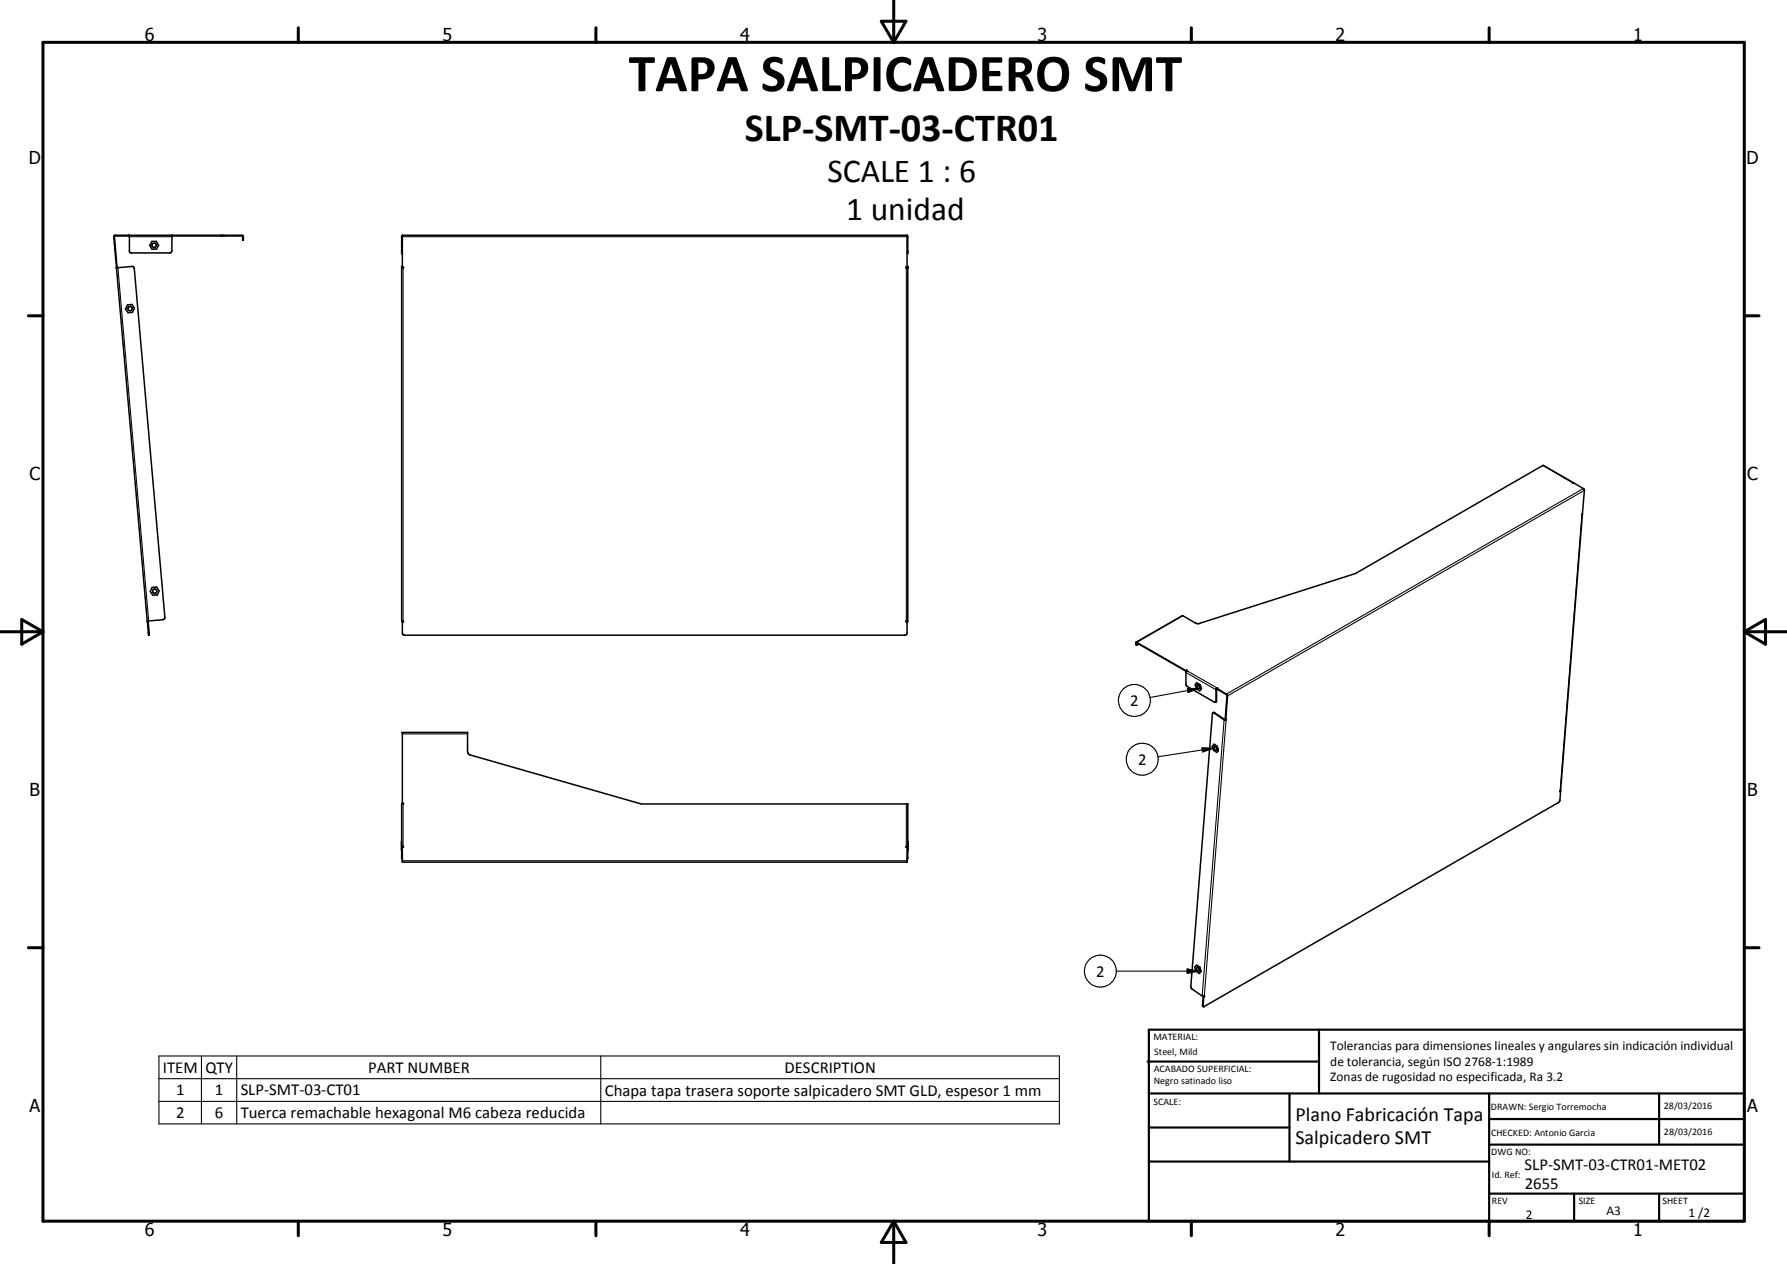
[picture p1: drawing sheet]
<svg xmlns="http://www.w3.org/2000/svg" width="420mm" height="297mm" viewBox="0 0 420 297" stroke-linecap="round" stroke-linejoin="round" font-family="sans-serif">
<g fill="none" stroke="#000" stroke-width=".35">
<path d="M30.3 55.3v.2M30.4 55.3v3.8l.4 .3h9.3l.3-.5v-3.6M30.4 55.5h-3.5l.6 7.2M35.7 56.7h1.1l.5 1-.5 .8h-1.1l-.5-.8zM40.4 55.5h16.6l.1 .8h.1v-.7l-.2-.3h-30l-.3 .3 .7 7.2M94.6 55.3h118.7M94.6 55.3v7.6M94.6 55.3l-.2 .2v3.9h.2M213.3 55.3v7.6M213.3 55.3l.1 .2v3.9h-.1M27.4 62.9l3.8-.3 .4 .5 7.2 82-.1 .3-.4 .2-3.7 .4M27.4 62.9l7.2 83.1"/>
<path d="M27.4 62.8v.1M27.5 62.7v.2M27.5 62.7l-.1 .1M30 71.7l1-.2 .6 .9-.5 1-1 .1-.6-.9zM94.6 62.6h-.2v83.3l.5 .1-.3 .1v2.7l.1 .3 .4 .2 118-.1 .2-.3v-2.8l-.3-.1 .4-.1v-83.3h-.1M94.6 62.8l.3 .1h-.5M213.3 62.8l-.3 .1h.4M370 113.5l-7.3-4.1-44 25.4-36.8 11.8-.8-.2-3.2-1.7-10.8 6.2M370 113.5h-.3h.3l2.4 1.4 .1 .2-.4 5.7M370 113.5h.1M35.8 138h1l.6 .9-.4 .9-1.1 .1-.6-.9zM371.9 120.9l.2-.1-.2 .2z"/>
<path d="M372.1 120.8l-5.3 65.1M34.6 146l.1 .1M34.7 146.1h.1M34.7 146.1l.3 3.1M34.8 146.1l.3 2.7v.5h-.1M34.8 145.9v.2M35 149.2v.1M267.1 150.9l-.1 .5 .2 .2M267.1 150.9l11.7 6.7M267.2 151.6v-.4l.1-.1 11.5 6.6M267.7 151.4l-.5 .2M278.8 157.6v.1"/>
<path d="M279 157.5l-.2 .1M279 157.5l-.2 .4 .2 3.3 6.7 3.9 .2-.2v-2.9l.3-.4M279 157.5l-.2 .2M281.5 161l.5 .3a.31 .31 0 0 1 0 .5 .31 .31 0 0 1-.5-.1l-.1-.4zM282.1 160.9l-.8-.5-.3 .6 .3 .9 .8 .4 .4-.5M282.1 160.9l.4 .9M285.2 167.5h.4l2.6 1.6M285.4 174.9l-.4 .5 .3 .9 .8 .5 .4-.4M285.4 174.9h.1M285.4 174.9l.8 .5M285.5 175.4l.5 .2v.7h-.2l-.4-.4zM286.2 161.8l2.4 1.6-.4 5.7-.1-.1 .4-5.6-2.3-1.4z"/>
<path d="M286.2 161.6l.1 .1-.3 .2v2.8l-.2 .3M286.2 161.6v.2M286.2 175.4l.3 1M288.2 169.1l.2-.1-.1 .1M288.2 169.1h.1M288.3 169.1l-.5 .1-2.4-1.7-.3 .2-5.1 64.1 .2 .6 2.4 1.7h.4M94.4 198.3v.1M94.4 198.9h.5v.2h-.3M94.4 197.8v2M94.4 199.3v.1M94.6 198.9v3.7h118.7v-3.7M213.4 198.9h-.4v.2h.3"/>
<path d="M213.4 197.8v2M213.4 199.3l.1 .1M213.5 198.3l-.1 .1M366.8 185.9l-.1 .2 .2-.1M366.8 185.9l.1 .1M366.9 186l-.1 2-.5 .6-83.2 48-.2-.1 .1-2.2M94.6 201.9l-.2-.2v-12.8h.5v-.1h-.3v-16.7h15.3v4.6l.5 .6 40.4 11.6h62.6v12.8l-.1 .2M281.3 226.8l-.4 .5 .3 1 .8 .5 .4-.5M281.3 226.8l.8 .5M281.4 227.4a.51 .51 0 0 1 .5 .3 .51 .51 0 0 1-.1 .6 .61 .61 0 0 1-.4-.9zM282.1 227.3h.1M282.1 227.3l.3 1"/>
<path d="M282.9 234.2l-.2 2.1 .2 .3M282.9 234.2l.1 .1M283 234.1l.2 .1M283 234.1l-.1 .1M283.1 234.1l.1 .1M283.2 234.2l-.2 .1"/>
<circle cx="36.3" cy="57.6" r=".52"/>
<circle cx="30.6" cy="72.5" r=".51"/>
<circle cx="36.4" cy="138.9" r=".52"/>
</g>
<g fill="none" stroke="#000" stroke-width=".25">
<path d="M26.7 55.6h.2M27.1 55.3v.2M30.4 55.6h10M51.9 55.3v.2M52.7 55.3v.2M57.1 55.9h.1M94.4 55.6h119M94.4 58.9h.2M213.3 58.9h.1M27.7 62.9l7.3 83M94.4 62.6h.2M94.4 62.9h.2"/>
<path d="M94.8 62.9h.1M94.8 62.9v83.1M213.1 62.9h.1M213.1 62.9v83.1M213.3 62.6h.1M213.3 62.9h.1M362.7 109.4l7.1 4.1M372.3 114.8l-83.9 48.4M372.5 115.2l-83.9 48.3-.1-.1M371.9 120.9v.1M371.9 121l-5.1 64.9M34.9 148.8h.2"/>
<path d="M267 151.4h.2M278.1 144.7l-10.8 6.3-.1 .2-.2-.1M278.8 158l7.1 4.1 .1-.1M279 157.6l7.2 4.2M94.6 172.5h15.3M279.2 161.8h2.5l-2.4 .9zM281.7 161.8l-11.3 2.1M282.6 175.8l2.5 .1-2.3 .8zM285.1 175.9l-12.9 1.9M285.6 167.5l-.2 .1M286 164.7l-.1 .1M287.9 169.1l-.1 .1-5.2 64.9"/>
<path d="M288.2 169.1l-5 65M94.8 188.9v10M213.1 188.9v10M94.4 201.6h.2M94.6 202.3h118.7M213.3 201.6h.1M262.5 228.2h19.1M279.1 227.7l2.5 .5-2.5 .5zM282.7 236.3h.2M37.4 248.2h211.7v15.9h-211.7zM37.4 253.5h211.7M37.4 258.8h211.7"/>
<path d="M47.4 248.2v15.9M55.7 248.2v15.9M141.3 248.2v15.9"/>
<circle cx="266.7" cy="164.6" r="3.8"/>
<circle cx="268.6" cy="178.4" r="3.7"/>
<circle cx="258.7" cy="228.2" r="3.8"/>
</g>
<g fill="#000">
<circle cx="30.4" cy="55.3" r=".18"/>
<circle cx="40.4" cy="55.3" r=".18"/>
<circle cx="57.1" cy="56.3" r=".18"/>
<circle cx="57.2" cy="56.3" r=".18"/>
<circle cx="94.4" cy="59.4" r=".18"/>
<circle cx="94.6" cy="55.3" r=".18"/>
<circle cx="213.3" cy="55.3" r=".18"/>
<circle cx="213.4" cy="59.4" r=".18"/>
<circle cx="27.4" cy="62.9" r=".18"/>
<circle cx="94.4" cy="62.6" r=".18"/>
<circle cx="213.3" cy="62.9" r=".18"/>
<circle cx="213.4" cy="62.6" r=".18"/>
<circle cx="213.4" cy="62.9" r=".18"/>
<circle cx="94.6" cy="146.1" r=".18"/>
<circle cx="213.3" cy="146.1" r=".18"/>
<circle cx="213.4" cy="145.9" r=".18"/>
<circle cx="279" cy="157.6" r=".18"/>
<circle cx="94.6" cy="172.1" r=".18"/>
<circle cx="109.9" cy="172.1" r=".18"/>
<circle cx="213.4" cy="188.9" r=".18"/>
<circle cx="213.4" cy="198.9" r=".18"/>
</g>
<g fill="none" stroke="#000" stroke-width=".71">
<path d="M10.1 9.9h400v277.1h-400zM70.1 6.5v3.4M140.1 6.5v3.4M207.2 5h5.8l-2.9 4.9zM210.1 0v9.9M280.1 6.5v3.4M350.1 6.5v3.4M6.7 74.2h3.4M410.1 74.2h3.5M.1 148.5h10M5.1 145.6l5 2.9-5 2.9zM410.1 148.5h10"/>
<path d="M410.1 148.5l5-2.9v5.8zM6.7 222.7h3.4M410.1 222.7h3.5M70.1 287v3.4M140.1 287v3.4M210.1 287v10M210.1 287l2.9 5h-5.8zM280.1 287v3.4M350.1 287v3.4"/>
</g>
<g fill="none" stroke="#000" stroke-width=".51">
<path d="M269.8 249.5h40.3M270.1 242h140v45h-140zM270.1 257h140M303.2 257v16M310.1 242v15M350.1 257v30M390.1 257v12M270.1 265h33.1M270.1 273h80M350.1 269h60M350.1 263h60M350.1 280.5h60"/>
<path d="M370.1 280.5v6.5M390.1 280.5v6.5"/>
</g>
<path d="M279.2 161.8h2.5l-2.4 .9zM282.6 175.8l2.5 .1-2.3 .8zM279.1 227.7l2.5 .5-2.5 .5z" fill="#000"/>
<text font-size="12.6" x="147.8" y="21.4">TAPA SALPICADERO SMT</text>
<text font-size="9.4" x="175.1" y="33.2">SLP-SMT-03-CTR01</text>
<g font-size="7.9">
<text x="194.6" y="42.7">SCALE 1 : 6</text>
<text x="199" y="51.7">1 unidad</text>
</g>
<g font-size="4.7">
<text x="304.6" y="263.5">Plano Fabricación Tapa</text>
<text x="304.6" y="268.9">Salpicadero SMT</text>
</g>
<g font-size="4.2">
<text x="34" y="9.6">6</text>
<text x="104" y="9.6">5</text>
<text x="174" y="9.6">4</text>
<text x="244" y="9.6">3</text>
<text x="314" y="9.6">2</text>
<text x="384" y="9.6">1</text>
<text x="6.8" y="38.7">D</text>
<text x="410.6" y="38.7">D</text>
<text x="7" y="112.9">C</text>
<text x="410.8" y="112.9">C</text>
<text x="7" y="187.1">B</text>
<text x="410.8" y="187.1">B</text>
<text x="7" y="261.4">A</text>
<text x="410.8" y="261.4">A</text>
<text x="34" y="290.4">6</text>
<text x="104" y="290.4">5</text>
<text x="174" y="290.4">4</text>
<text x="244" y="290.4">3</text>
<text x="314" y="290.4">2</text>
<text x="384" y="290.4">1</text>
</g>
<g font-size="3.9">
<text x="265.7" y="165.9">2</text>
<text x="267.6" y="179.7">2</text>
<text x="257.7" y="229.5">2</text>
<text x="38.3" y="252.1">ITEM</text>
<text x="41.4" y="257.4">1</text>
<text x="48.3" y="252.1">QTY</text>
<text x="50.5" y="257.4">1</text>
<text x="56.6" y="257.4">SLP-SMT-03-CT01</text>
<text x="86.6" y="252.1">PART NUMBER</text>
<text x="142.2" y="257.5">Chapa tapa trasera soporte salpicadero SMT GLD, espesor 1 mm</text>
<text x="184.5" y="252.1">DESCRIPTION</text>
<text x="41.4" y="262.8">2</text>
<text x="50.5" y="262.7">6</text>
<text x="56.6" y="262.8">Tuerca remachable hexagonal M6 cabeza reducida</text>
<text x="358.5" y="275">SLP-SMT-03-CTR01-MET02</text>
<text x="358.5" y="279.4">2655</text>
</g>
<g font-size="3.1">
<text x="312.7" y="246.8">Tolerancias para dimensiones lineales y angulares sin indicación individual</text>
<text x="312.7" y="250.4">de tolerancia, según ISO 2768-1:1989</text>
<text x="312.7" y="254">Zonas de rugosidad no especificada, Ra 3.2</text>
<text x="358.7" y="286.5">2</text>
<text x="377.7" y="285.6">A3</text>
<text x="397" y="285.9">1 /2</text>
</g>
<g font-size="2.4">
<text x="271.2" y="244.4">MATERIAL:</text>
<text x="271.3" y="252">ACABADO SUPERFICIAL:</text>
<text x="271.4" y="247.9">Steel, Mild</text>
<text x="271.3" y="254.6">Negro satinado liso</text>
<text x="271.2" y="259.7">SCALE:</text>
<text x="350.6" y="260.8">DRAWN: Sergio Torremocha</text>
<text x="391.2" y="260.6">28/03/2016</text>
<text x="350.6" y="267">CHECKED: Antonio Garcia</text>
<text x="391.2" y="266.7">28/03/2016</text>
<text x="350.6" y="271.4">DWG NO:</text>
<text x="350.8" y="276.9">Id. Ref:</text>
<text x="350.8" y="282.8">REV</text>
<text x="371.2" y="282.9">SIZE</text>
<text x="390.9" y="282.9">SHEET</text>
</g>
</svg>
